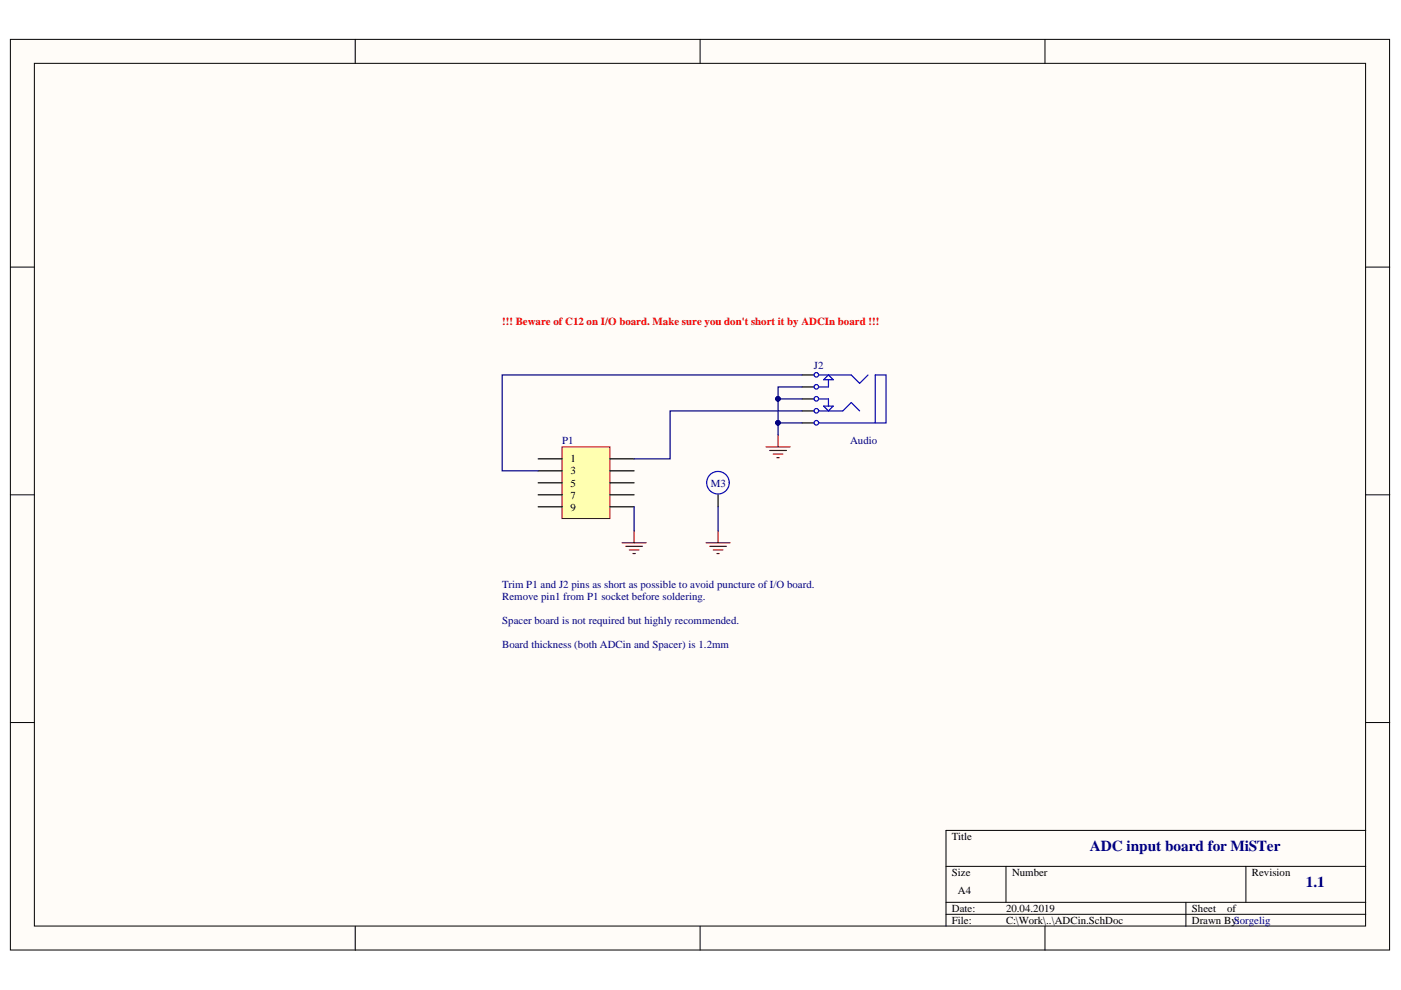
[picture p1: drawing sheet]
<svg xmlns="http://www.w3.org/2000/svg" width="297mm" height="210mm" viewBox="0 0 297 210" stroke-linecap="round" stroke-linejoin="round" font-family="sans-serif">
<g fill="#fffcf8" stroke="#000" stroke-width=".21">
<path d="M2.2 8.3h292.4v193.1h-292.4z"/>
<path d="M7.3 13.4h282.2v182.9h-282.2z"/>
</g>
<g fill="none" stroke="#000" stroke-width=".21">
<path d="M75.3 8.3v5.1M148.4 8.3v5.1M221.6 8.3v5.1M2.2 56.6h5.1M289.6 56.6h5.1M2.2 104.9h5.1M289.6 104.9h5.1M2.2 153.2h5.1M289.6 153.2h5.1M289.6 176.1h-89v20.3M75.3 196.4v5.1M148.4 196.4v5.1"/>
<path d="M200.6 183.7h89M200.6 191.3h89M200.6 193.9h89M213.3 183.7v7.6M221.6 196.4v5.1M251.4 191.3v5.1M264.2 183.7v7.6"/>
</g>
<path d="M162.4 94.7h5.1M163.2 95.5h3.5M163.9 96.3h2.1M164.7 97h.5M165 92.2v2.5" fill="none" stroke="#800000" stroke-width=".25"/>
<path d="M170.1 79.5h2.5M170.1 82h2.5M170.1 84.6h2.5M170.1 87.1h2.5M170.1 89.7h2.5" fill="none" stroke="#000" stroke-width=".25"/>
<g fill="none" stroke="#00f" stroke-width=".25">
<path d="M173.6 79.5h6.9l1.8 1.8 1.7-1.8M173.6 89.7h14.3v-10.2h-2.3v10.2M173.6 87.1h5.1l1.8-1.8 1.8 1.8M173.6 84.6h2v1.5M174.6 86.1h2.1l-1.1 1zM174.6 80.5l1-1 1.1 1zM175.6 80.5v1.5h-2"/>
<circle cx="173.1" cy="79.5" r=".48"/>
<circle cx="173.1" cy="89.6" r=".48"/>
<circle cx="173.1" cy="87.1" r=".48"/>
<circle cx="173.1" cy="82" r=".48"/>
<circle cx="173.1" cy="84.6" r=".48"/>
</g>
<path d="M119.2 94.7h10.1v15.2h-10.1z" fill="#ffffb0" stroke="#800000" stroke-width=".21"/>
<path d="M114.1 97.3h5.1M114.1 99.8h5.1M129.4 97.3h5M129.4 99.8h5M114.1 102.4h5.1M114.1 104.9h5.1M114.1 107.5h5.1M129.4 102.4h5M129.4 104.9h5M129.4 107.5h5M152.2 104.9v2.6" fill="none" stroke="#000" stroke-width=".25"/>
<path d="M131.9 115.1h5.1M132.7 115.8h3.5M133.4 116.6h2.1M134.2 117.4h.5M134.4 112.5v2.6M149.7 115.1h5.1M150.5 115.8h3.5M151.2 116.6h2.1M152 117.4h.5M152.2 112.5v2.6" fill="none" stroke="#800000" stroke-width=".25"/>
<circle cx="152.2" cy="102.3" r="2.39" fill="none" stroke="#00f" stroke-width=".25"/>
<path d="M170.1 79.5h-63.6v20.3h7.6M165 84.6h5.1M170.1 89.7h-5.1v2.5M170.1 87.1h-28v10.2h-7.7M170.1 82h-5.1v7.7M134.4 107.5v5M152.2 107.5v5" fill="none" stroke="#000080" stroke-width=".25"/>
<g fill="#000080" stroke="#000080" stroke-width=".21">
<circle cx="164.9" cy="89.6" r=".48"/>
<circle cx="164.9" cy="84.6" r=".48"/>
</g>
<g font-size="3.2" fill="#000080">
<text x="231.1" y="180.5">ADC input board for MiSTer</text>
<text x="276.9" y="188.1">1.1</text>
</g>
<text font-size="2.3" fill="#f00" x="106.5" y="68.8">!!! Beware of C12 on I/O board. Make sure you don't short it by ADCIn board !!!</text>
<g font-size="2.3" fill="#000080">
<text x="172.6" y="78.3">J2</text>
<text x="119.2" y="94.2">P1</text>
<text x="180.2" y="94.2">Audio</text>
<text x="150.7" y="103.2">M3</text>
<text x="106.5" y="124.7">Trim P1 and J2 pins as short as possible to avoid puncture of I/O board.</text>
<text x="106.5" y="127.3">Remove pin1 from P1 socket before soldering.</text>
<text x="106.5" y="132.4">Spacer board is not required but highly recommended.</text>
<text x="106.5" y="137.5">Board thickness (both ADCin and Spacer) is 1.2mm</text>
<text x="261.6" y="195.9">Sorgelig</text>
</g>
<g font-size="2.3">
<text x="121" y="98">1</text>
<text x="121" y="100.6">3</text>
<text x="121" y="103.2">5</text>
<text x="121" y="105.7">7</text>
<text x="121" y="108.2">9</text>
<text x="201.8" y="178.1">Title</text>
<text x="201.8" y="185.7">Size</text>
<text x="214.6" y="185.7">Number</text>
<text x="265.4" y="185.7">Revision</text>
<text x="203.1" y="189.6">A4</text>
<text x="201.8" y="193.4">Date:</text>
<text x="201.8" y="195.9">File:</text>
<text x="213.3" y="193.4">20.04.2019</text>
<text x="213.3" y="195.9">C:\Work\..\ADCin.SchDoc</text>
<text x="252.7" y="193.4">Sheet</text>
<text x="252.7" y="195.9">Drawn By:</text>
<text x="260.2" y="193.4">of</text>
</g>
</svg>
